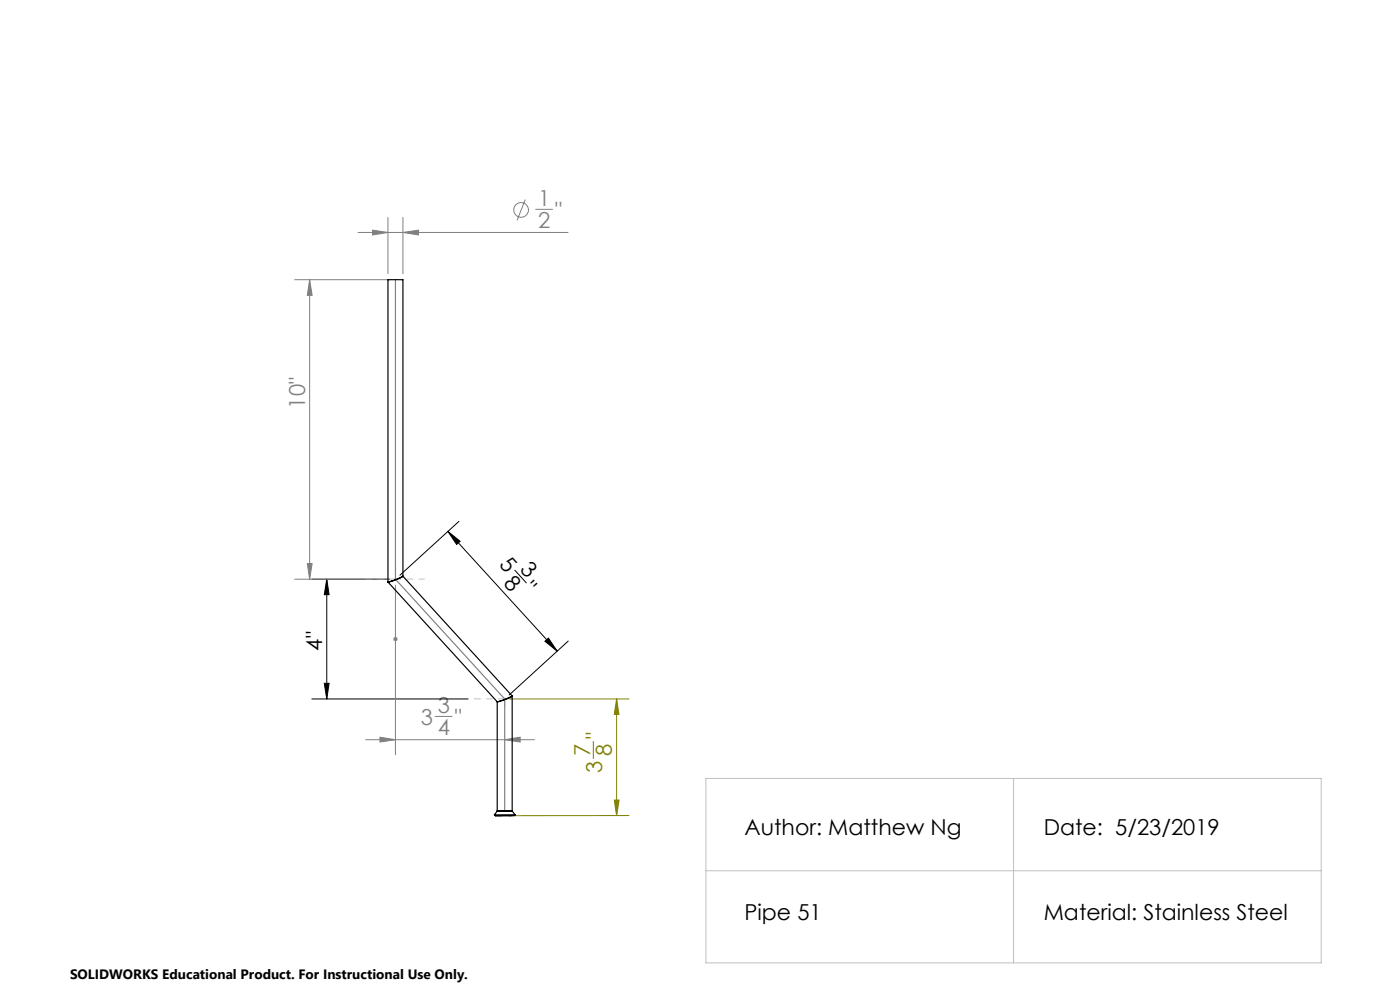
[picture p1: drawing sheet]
<svg xmlns="http://www.w3.org/2000/svg" width="297mm" height="210mm" viewBox="0 0 297 210" stroke-linecap="round" stroke-linejoin="round" font-family="sans-serif">
<g fill="none" stroke="#808080" stroke-width=".21">
<path d="M62.5 59.3h20.1M65.7 59.3l.5 3.3h-1zM65.7 59.3v63.6M76 49.3h44.5M79 48.8l3.3 .5-3.3 .5zM82.3 46.1v12M85.5 49.3l3.3-.5v1zM85.5 46.1v12M111.4 42.3l-1.7 4.5M113.6 44.4h3.6M65.2 119.5h1l-.5 3.4zM62.5 122.9h20.1"/>
<path d="M83.4 135.6h1M83.5 135.2l.7 .7M83.9 124.1v36M84.2 135.2l-.7 .7M77.6 156.9h35.8M80.6 156.4l3.3 .5-3.3 .5zM92.3 152h3.6M107.1 156.9l3.2-.5v1z"/>
<circle cx="110.6" cy="44.5" r="1.55"/>
</g>
<path d="M95 112.7l2.6 2.1-.7 .7zM95 112.7l23.2 25.4M97.4 110.6l-12.6 11.4M66.1 122.9h16.5M69.3 122.9v25.4M69.3 122.9l.5 3.2h-1zM109.2 121l2.5 2.6M115.6 136l.7-.6 1.9 2.7zM120.5 136l-12.5 11.4M66.1 148.3h33.2M68.8 144.9h1l-.5 3.4z" fill="none" stroke="#000" stroke-width=".21"/>
<path d="M108.1 148.3h25.4M125.9 157.3v3.6M130.8 148.3l.5 3.2h-1zM130.8 148.3v24.7M130.3 169.7h1l-.5 3.3zM133.5 173h-25.4" fill="none" stroke="#808000" stroke-width=".21"/>
<path d="M83.9 122.8h-6.3" fill="none" stroke="#c0c0c0" stroke-width=".21" stroke-dasharray="15.2 1.3 1.3 1.3" stroke-dashoffset="14"/>
<path d="M83.9 122.8h6.1" fill="none" stroke="#c0c0c0" stroke-width=".21" stroke-dasharray="15.2 1.3 1.3 1.3" stroke-dashoffset="14.1"/>
<path d="M83.9 122.8v-2.2M107.1 148.2v1.7M108.7 148.2h-1.6" fill="none" stroke="#c0c0c0" stroke-width=".21" stroke-dasharray="15.2 1.3 1.3 1.3"/>
<path d="M107.1 148.2h-6.5" fill="none" stroke="#c0c0c0" stroke-width=".21" stroke-dasharray="15.2 1.3 1.3 1.3" stroke-dashoffset="13.9"/>
<path d="M83.9 122.8v-4.1" fill="none" stroke="#c0c0c0" stroke-width=".21" stroke-dasharray="15.2 1.3 1.3 1.3" stroke-dashoffset="15.1"/>
<path d="M149.8 165.1h130.5v39.1h-130.5zM215 165.1v39.1M149.8 184.7h130.5" fill="none" stroke="#c0c0c0" stroke-width=".21"/>
<path d="M83.9 59.3v63.6l23.2 25.4v23.7" fill="none" stroke="#808080" stroke-width=".25"/>
<g fill="#000">
<path d="M95 112.7l2.6 2.1-.7 .7zM115.6 136l.7-.6 1.9 2.7z"/>
<path d="M69.3 122.9l.5 3.2h-1zM68.8 144.9h1l-.5 3.4z"/>
</g>
<path d="M130.3 169.7h1l-.5 3.3zM130.8 148.3l.5 3.2h-1z" fill="#808000"/>
<g fill="#808080">
<path d="M79 48.8l3.3 .5-3.3 .5zM85.5 49.3l3.3-.5v1zM80.6 156.4l3.3 .5-3.3 .5zM107.1 156.9l3.2-.5v1z"/>
<path d="M65.7 59.3l.5 3.3h-1zM65.2 119.5h1l-.5 3.4z"/>
</g>
<g fill="none" stroke="#000" stroke-width=".25">
<path d="M82.3 123.5l23.2 25.4M85.5 122.2l-2.1 1-1.1 .3M85.5 122.2v-62.9h-3.2v64.2M85.5 122.2l23.2 25.4M105.5 148.9v23.1M108.7 147.6l-2.1 1-1.1 .3M108.7 147.6v24.4M104.9 172.9h4.4M104.9 172.9l.2 .1M105.1 173h4zM105.5 172h3.2M105.5 172l-.6 .9"/>
<path d="M108.7 172l.6 .9M109.3 172.9l-.2 .1"/>
</g>
<g font-size="4.7" fill="#808080">
<text x="114.2" y="43.7">1</text>
<text x="117.8" y="46.2">&quot;</text>
<text x="114.2" y="48.3">2</text>
<text x="64.7" y="86.7" transform="rotate(-90 64.7 86.7)">10&quot;</text>
<text x="89.2" y="153.8">3</text>
<text x="92.9" y="151.2">3</text>
<text x="92.9" y="155.9">4</text>
<text x="96.5" y="153.8">&quot;</text>
</g>
<g font-size="4.7">
<text x="105.8" y="119.9" transform="rotate(48 105.8 119.9)">5</text>
<text x="106.7" y="124" transform="rotate(48 106.7 124)">8</text>
<text x="110.1" y="120.9" transform="rotate(48 110.1 120.9)">3</text>
<text x="110.7" y="125.2" transform="rotate(48 110.7 125.2)">&quot;</text>
<text x="68.3" y="138" transform="rotate(-90 68.3 138)">4&quot;</text>
<text x="157.9" y="177.1">Author: Matthew Ng</text>
<text x="221.4" y="177.1">Date: 5/23/2019</text>
<text x="157.9" y="195.2">Pipe 51</text>
<text x="221.4" y="195.2">Material: Stainless Steel</text>
</g>
<g font-size="4.7" fill="#808000">
<text x="125.2" y="160.4" transform="rotate(-90 125.2 160.4)">7</text>
<text x="127.7" y="156.8" transform="rotate(-90 127.7 156.8)">&quot;</text>
<text x="129.8" y="160.4" transform="rotate(-90 129.8 160.4)">8</text>
<text x="127.7" y="164" transform="rotate(-90 127.7 164)">3</text>
</g>
<text font-size="2.9" x="14.9" y="207.6">SOLIDWORKS Educational Product. For Instructional Use Only.</text>
</svg>
